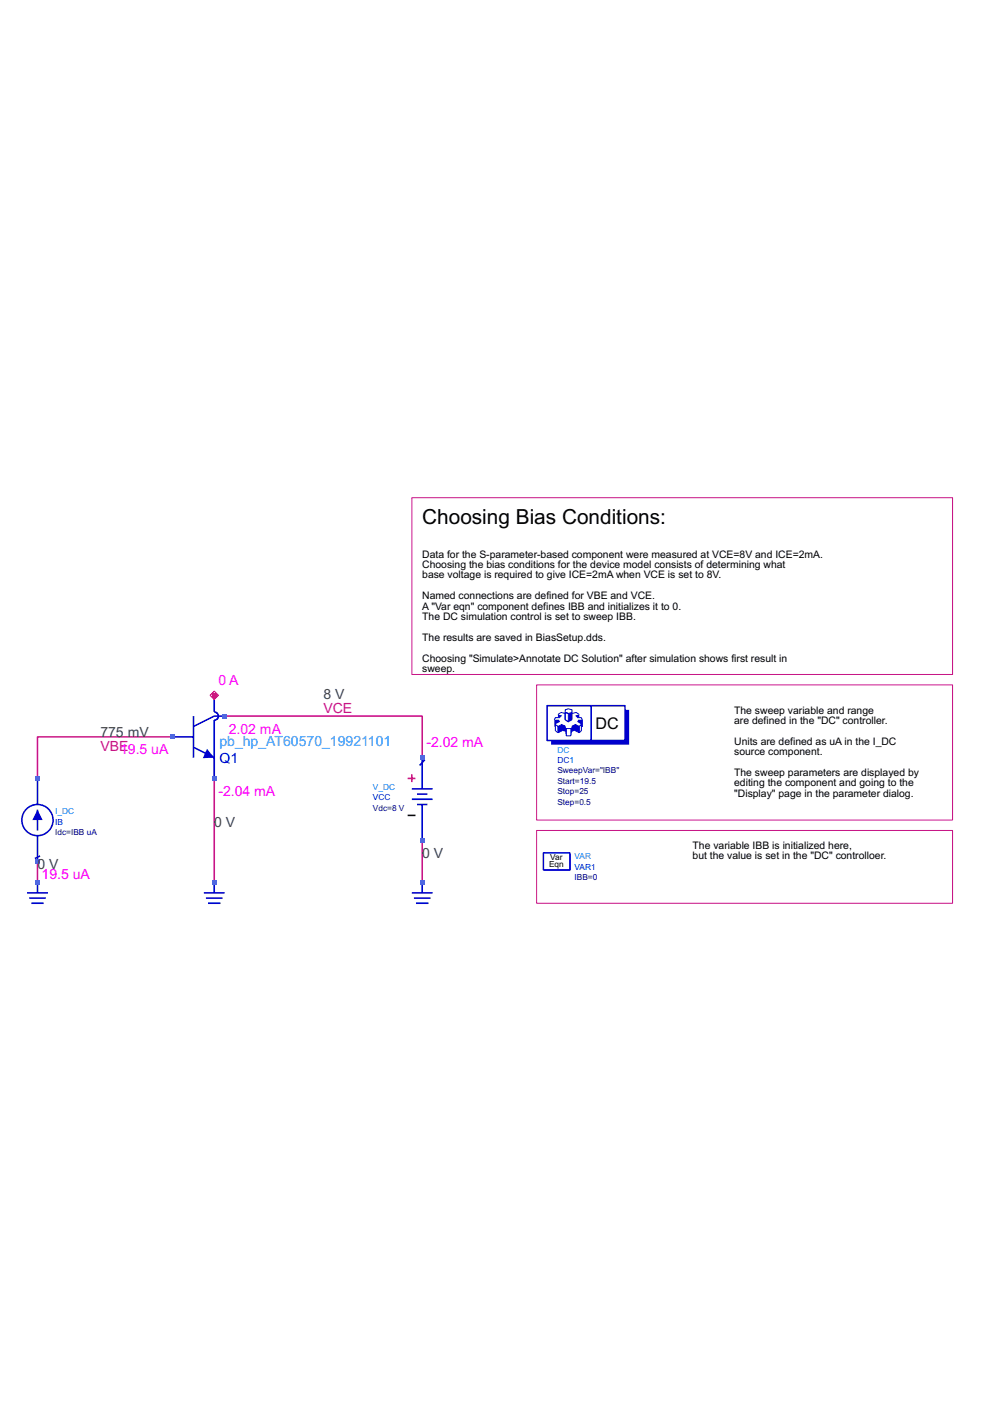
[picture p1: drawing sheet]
<svg xmlns="http://www.w3.org/2000/svg" width="210mm" height="297mm" viewBox="0 0 210 297" stroke-linecap="round" stroke-linejoin="round" font-family="sans-serif">
<path d="M87.3 105.5h114.7v37.5h-114.7zM113.8 145.2h88.2v28.7h-88.2zM113.8 176.1h88.2v15.4h-88.2z" fill="none" stroke="#c71585" stroke-width=".21"/>
<path d="M36.6 156.2h-28.7v8.9M47.6 151.8h41.9v8.8M45.4 165.1v22M89.5 178.3v8.8M7.9 182.7v4.4" fill="none" stroke="#c71585" stroke-width=".33"/>
<path d="M86.4 172.9h1.7" fill="none" stroke="#000" stroke-width=".33"/>
<path d="M87.3 169.5h4.4M87.3 167.3h4.4M88.4 170.6h2.2M88.4 168.4h2.2M89.5 160.6v6.7M89.5 170.6v7.7M90.1 161.1l-1.1 1.2M115.2 180.8h5.6v3.7h-5.6z" fill="none" stroke="#0000cd" stroke-width=".33"/>
<path d="M86.4 165.1h1.7M87.3 164.2v1.6" fill="none" stroke="#ff4500" stroke-width=".33"/>
<path d="M115.3 184.5h5.5v-3.6h.1v3.7h-5.6z" fill="#0000cd"/>
<path d="M116 149.6h9.3v7.4h-9.3zM125.3 149.6h7.2v7.4h-7.2" fill="none" stroke="#0000cd" stroke-width=".33"/>
<path d="M118.3 154l.9-.4v1.3l-.9 .5zM118.3 154l-.6-.4v1.3l.6 .5M118.7 152.2h-1l-.2 .4M119.8 150.5l.7-.2 .8 .2v.6l-.8 .2-.7-.2zM119.8 151.3l-.8-.2-.7 .4M119.8 151.1v1.5l.7 .4 .8-.4v-1.5M120.1 154.5h.9v1.5h-.9zM121.3 151.3l.9-.2 .6 .4M121.9 153.6l.9 .4v1.4l-.9-.5zM122.4 152.2h.9l.2 .4v1.4h-.2M122.8 154l.5-.4v1.3l-.5 .5" fill="none" stroke="#0000cd" stroke-width=".21"/>
<g fill="#0000cd">
<path d="M117.5 152.6h1l.2 .4-1 .6v.4h-.2z"/>
<path d="M118.3 151.5l.9 .2-.5 .5h-.4z"/>
<path d="M119.2 153.6l.6 .2 .3 .7v1.5l-.3-.9-.6-.2z"/>
<path d="M121.9 151.7l.9-.2v.7h-.4z"/>
<path d="M122.6 152.6h.9v1.4h-.2v-.4l-.9-.6z"/>
<path d="M121.9 153.6l.9 .4v1.4l-.9-.5z"/>
<path d="M121.3 153.8l.6-.2v1.3l-.6 .2z"/>
<path d="M118.3 154l.9-.4v1.3l-.9 .5z"/>
</g>
<path d="M121.2 153.8v2.2" fill="none" stroke="#0000cd" stroke-width=".22"/>
<path d="M119.8 151.1l.7 .2v1.7l-.7-.4zM119.8 151.1l.7 .2" fill="none" stroke="#0000cd" stroke-width=".21"/>
<g fill="#0000cd">
<path d="M120.5 151.3l.8-.2v1.5l-.8 .4z"/>
<path d="M116.9 157h15.6v-6.5h.9v7.4h-16.5z"/>
</g>
<path d="M36.6 156.2h4.4M41 151.8v8.8M45.4 147.4v3.5l.7 .3 .2 .4v.4l-.2 .5-.7 .2v12.4v-4.5l-4.4-2.2M47.6 151.8h-2.2l-4.4 2.2" fill="none" stroke="#0000cd" stroke-width=".33"/>
<path d="M43.9 158.8l1.5 1.8-2.4 .2z" fill="#0000cd"/>
<g fill="none" stroke="#0000cd" stroke-width=".33">
<path d="M7.9 165.1v5.5M7.9 171.7v4.4M7.9 177.2v5.5"/>
<circle cx="7.9" cy="173.9" r="3.3"/>
</g>
<path d="M7.9 171.7l1.1 2.2h-2.2z" fill="#0000cd"/>
<g fill="none" stroke="#0000cd" stroke-width=".33">
<path d="M5.7 189.3h4.4M6.2 190.4h3.5M6.6 191.5h2.7M7.9 187.1v2.2M8.5 181.5l-1.1 .5M43.2 189.3h4.4M43.7 190.4h3.5M44.1 191.5h2.6M45.4 187.1v2.2M87.3 189.3h4.4M87.8 190.4h3.5M88.2 191.5h2.6"/>
<path d="M89.5 187.1v2.2"/>
</g>
<g fill="#4169e1">
<path d="M7.5 186.7h.9v.8h-.9z"/>
<path d="M7.5 182.2h.9v.9h-.9z"/>
<path d="M7.5 164.6h.9v.9h-.9z"/>
<path d="M36.2 155.8h.8v.9h-.8z"/>
<path d="M45 186.7h.9v.8h-.9z"/>
<path d="M45 164.6h.9v.9h-.9z"/>
<path d="M47.2 151.4h.9v.9h-.9z"/>
<path d="M89.1 186.7h.9v.8h-.9z"/>
<path d="M89.1 177.8h.9v.9h-.9z"/>
<path d="M89.1 160.2h.9v.9h-.9z"/>
</g>
<path d="M45 147h.9v.9h-.9z" fill="#f00"/>
<path d="M44.5 147.4l.9-.9 .9 .9-.9 .9z" fill="none" stroke="#f00" stroke-width=".21"/>
<text font-size="4.4" x="89.5" y="111.1">Choosing Bias Conditions:</text>
<text font-size="3.4" x="126.2" y="154.5">DC</text>
<g font-size="3" fill="#f0f">
<text x="46.3" y="145.2">0 A</text>
<text x="48.5" y="155.5">2.02 mA</text>
<text x="25.5" y="159.9">19.5 uA</text>
<text x="90.4" y="158.4">-2.02 mA</text>
<text x="46.3" y="168.7">-2.04 mA</text>
<text x="8.8" y="186.4">19.5 uA</text>
</g>
<g font-size="3" fill="#2f4f4f">
<text x="68.6" y="148.1">8 V</text>
<text x="21.3" y="156.2">775 mV</text>
<text x="45.4" y="175.4">0 V</text>
<text x="7.9" y="184.2">0 V</text>
<text x="89.5" y="182">0 V</text>
</g>
<g font-size="3" fill="#c71585">
<text x="68.6" y="151.1">VCE</text>
<text x="21.3" y="159.2">VBE</text>
</g>
<text font-size="3" fill="#1e90ff" x="46.5" y="158.2">pb_hp_AT60570_19921101</text>
<text font-size="3" fill="#00f" x="46.5" y="161.8">Q1</text>
<g font-size="2.2">
<text x="89.5" y="118.2">Data for the S-parameter-based component were measured at VCE=8V and ICE=2mA.</text>
<text x="89.5" y="120.4">Choosing the bias conditions for the device model consists of determining what</text>
<text x="89.5" y="122.6">base voltage is required to give ICE=2mA when VCE is set to 8V.</text>
<text x="89.5" y="127">Named connections are defined for VBE and VCE.</text>
<text x="89.5" y="129.2">A &quot;Var eqn&quot; component defines IBB and initializes it to 0.</text>
<text x="89.5" y="131.5">The DC simulation control is set to sweep IBB.</text>
<text x="89.5" y="135.9">The results are saved in BiasSetup.dds.</text>
<text x="89.5" y="140.3">Choosing &quot;Simulate&gt;Annotate DC Solution&quot; after simulation shows first result in</text>
<text x="89.5" y="142.5">sweep.</text>
<text x="155.7" y="151.3">The sweep variable and range</text>
<text x="155.7" y="153.5">are defined in the &quot;DC&quot; controller.</text>
<text x="155.7" y="157.9">Units are defined as uA in the I_DC</text>
<text x="155.7" y="160.1">source component.</text>
<text x="155.7" y="164.5">The sweep parameters are displayed by</text>
<text x="155.7" y="166.7">editing the component and going to the</text>
<text x="155.7" y="168.9">&quot;Display&quot; page in the parameter dialog.</text>
<text x="146.8" y="180">The variable IBB is initialized here,</text>
<text x="146.8" y="182.2">but the value is set in the &quot;DC&quot; controlloer.</text>
</g>
<g font-size="1.8" fill="#1e90ff">
<text x="118.2" y="159.6">DC</text>
<text x="79" y="167.5">V_DC</text>
<text x="11.7" y="172.7">I_DC</text>
<text x="121.8" y="182.2">VAR</text>
</g>
<g font-size="1.8" fill="#00f">
<text x="118.2" y="161.8">DC1</text>
<text x="79" y="169.7">VCC</text>
<text x="11.7" y="174.9">IB</text>
<text x="121.8" y="184.4">VAR1</text>
</g>
<g font-size="1.8" fill="#000080">
<text x="118.2" y="166.2">Start=19.5</text>
<text x="118.2" y="164">SweepVar=&quot;IBB&quot;</text>
<text x="79" y="171.9">Vdc=8 V</text>
<text x="118.2" y="170.6">Step=0.5</text>
<text x="118.2" y="168.4">Stop=25</text>
<text x="11.7" y="177.1">Idc=IBB uA</text>
<text x="121.8" y="186.6">IBB=0</text>
</g>
<g font-size="1.8">
<text x="116.4" y="183.9">Eqn</text>
<text x="116.6" y="182.3">Var</text>
</g>
</svg>
